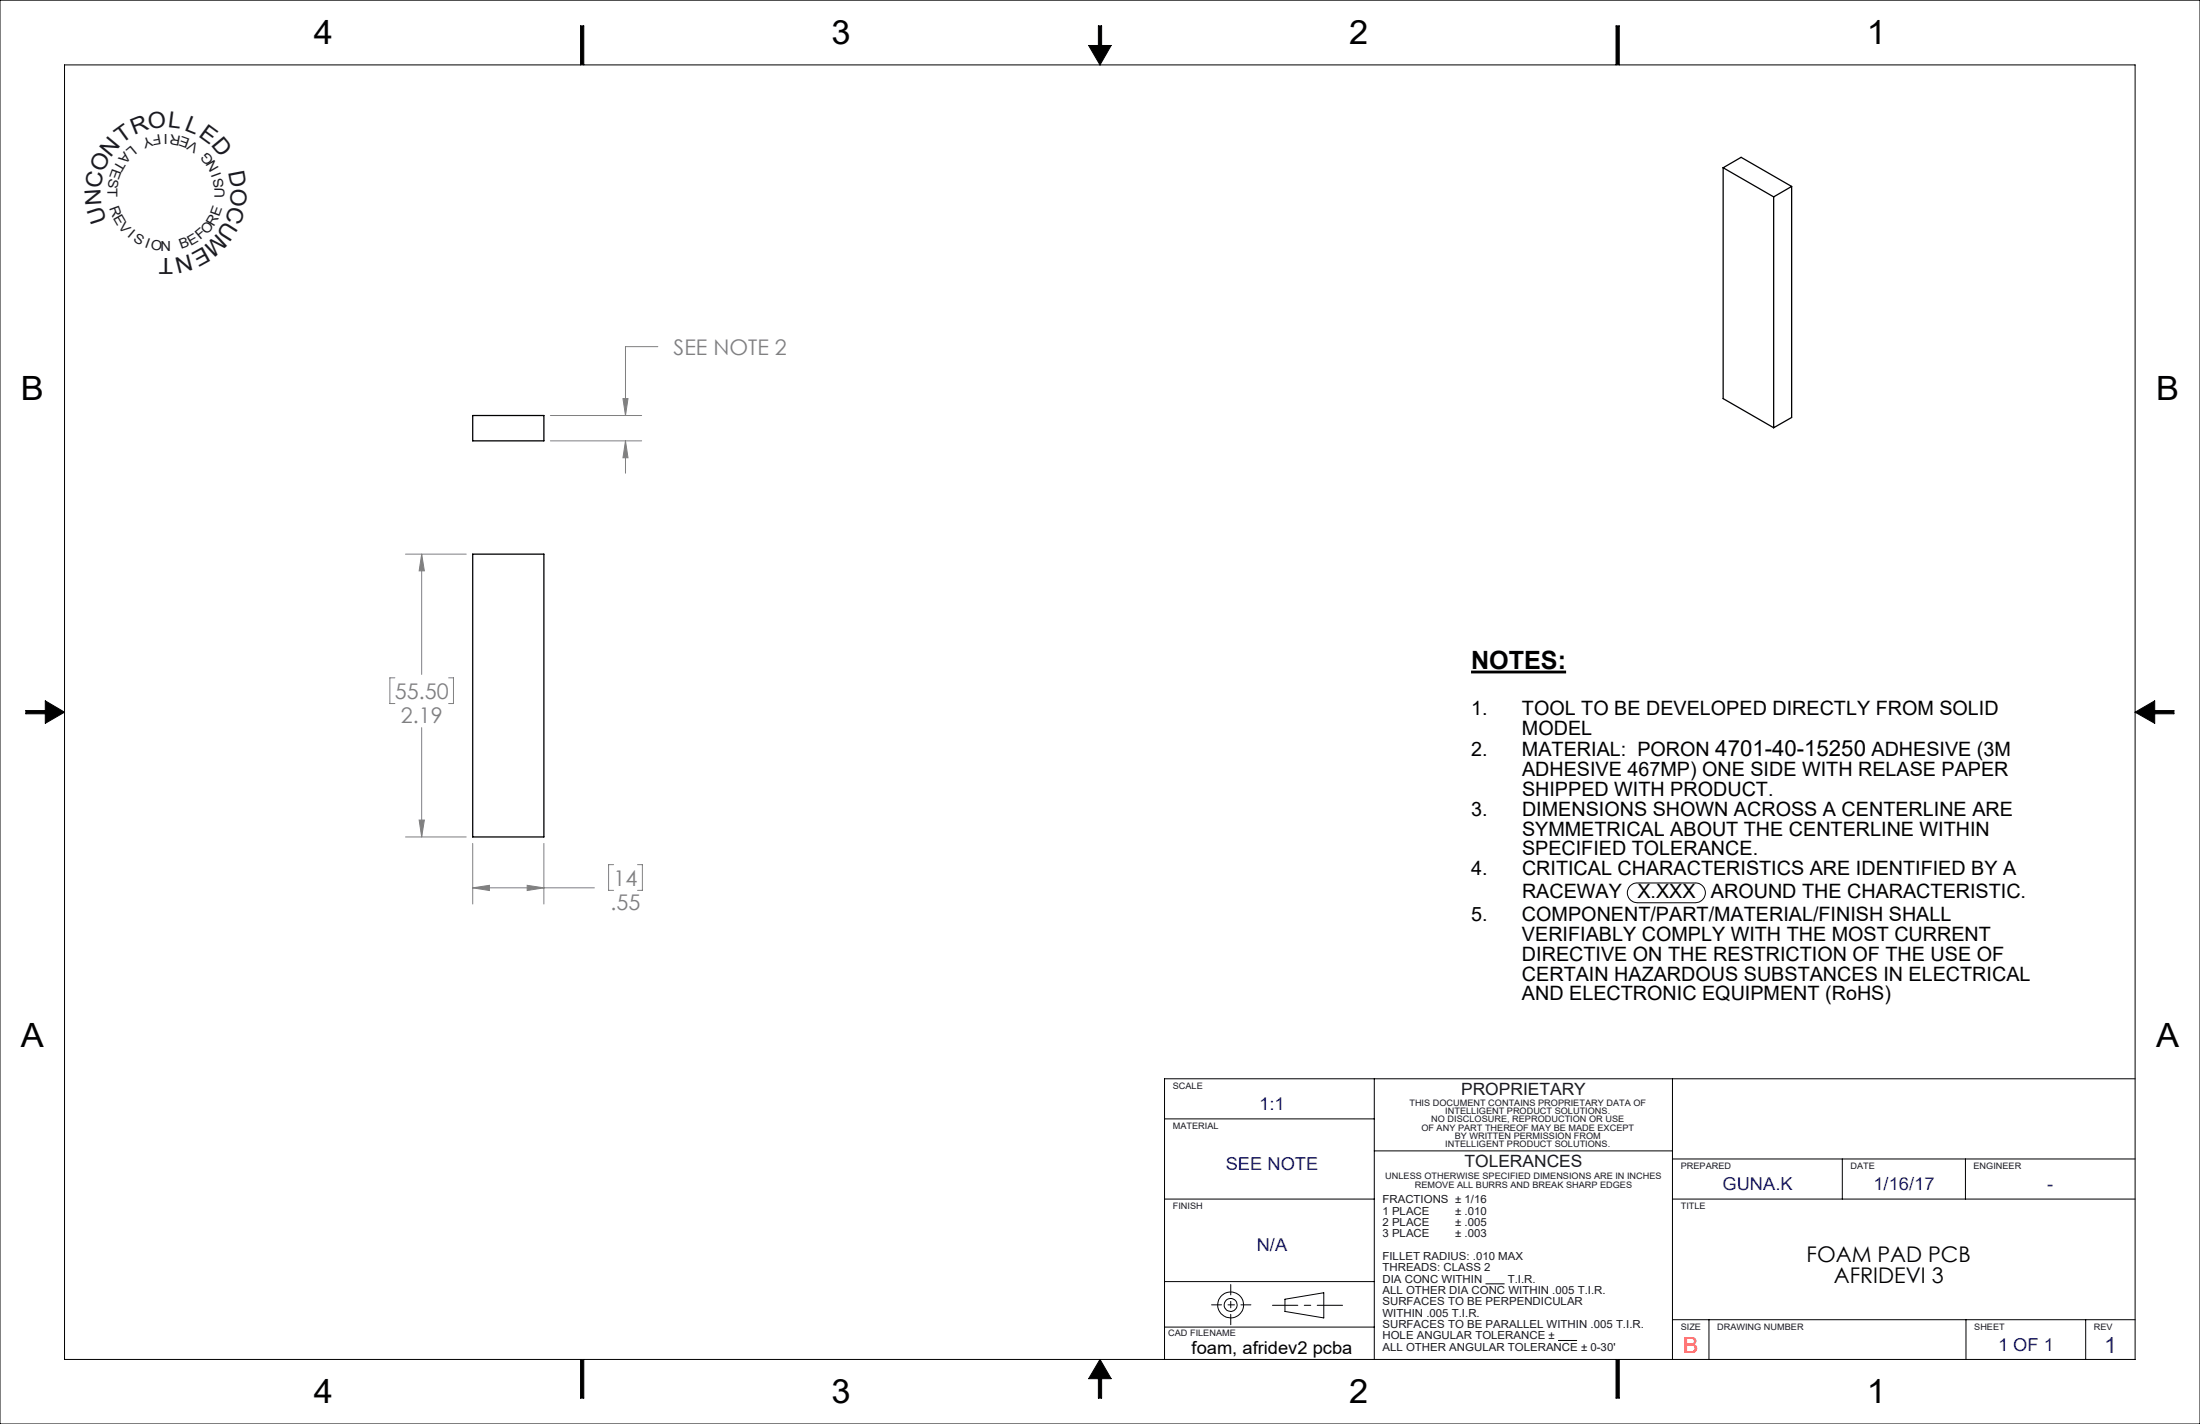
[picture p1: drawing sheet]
<svg xmlns="http://www.w3.org/2000/svg" width="432mm" height="279mm" viewBox="0 0 432 279" stroke-linecap="round" stroke-linejoin="round" font-family="sans-serif">
<g fill="none" stroke="#000" stroke-width=".2">
<path d="M0 0h431.8v279.4h-431.8zM12.7 12.7h406.4v254h-406.4zM113.9 12.7v-7.6h.7v7.6M215.6 5.1h.6v3.8h1.9l-2.2 3.8-2.2-3.8h1.9zM317.2 12.7v-7.6h.6v7.6M5.1 139.4h3.8v-1.9l3.8 2.2-3.8 2.2v-1.8h-3.8zM419.1 139.7l3.8-2.2v1.9h3.8v.7h-3.8v1.8zM320 173.7l.6-.3 .5-.2h11.7a1.94 1.94 0 0 1 1.9 2 1.94 1.94 0 0 1-1.9 1.9h-11.5a1.95 1.95 0 0 1-1.8-1.2 1.95 1.95 0 0 1 .5-2.2zM228.6 219.5h41.1M269.7 211.7v55M328.3 211.7v55M419.1 211.7h-190.5v55"/>
<path d="M228.6 235.3h41.1M269.7 225.8h58.6M328.3 235.3h90.8M328.3 227.4h90.8M361.6 227.4v7.9M385.8 227.4v7.9M228.6 251.5h41.1M252.2 254.9l7.6-1.3v5l-7.6-1.3zM291.6 251.9h3.7M328.3 258.9h90.8M335.4 258.9v7.8M385.9 258.9v7.8"/>
<path d="M409.4 258.9v7.8M113.9 266.7v7.6h.7v-7.6M215.9 266.7l2.2 3.8h-1.9v3.8h-.6v-3.8h-1.9zM228.6 260.4h41.1M305.8 263h3.7M317.2 266.7v7.6h.6v-7.6"/>
<circle cx="241.5" cy="256" r="1.26"/>
<circle cx="241.5" cy="256" r="2.54"/>
</g>
<path d="M237.8 256h7.7" fill="none" stroke="#000" stroke-width=".2" stroke-dasharray="15.2 1.3 1.3 1.3" stroke-dashoffset="13.3"/>
<path d="M241.6 252v7.9" fill="none" stroke="#000" stroke-width=".2" stroke-dasharray="15.2 1.3 1.3 1.3" stroke-dashoffset="13.2"/>
<path d="M249.8 256.1h13.7" fill="none" stroke="#000" stroke-width=".2" stroke-dasharray="15.2 1.3 1.3 1.3" stroke-dashoffset="10.3"/>
<path d="M113.9 5.1v7.6h.7v-7.6zM215.6 5.1v3.8h-1.9l2.2 3.8 2.2-3.8h-1.9v-3.8zM317.2 5.1v7.6h.6v-7.6zM419.1 139.7l3.8 2.2v-1.8h3.8v-.7h-3.8v-1.9zM317.2 266.7v7.6h.6v-7.6zM215.9 266.7l-2.2 3.8h1.9v3.8h.6v-3.8h1.9zM113.9 266.7v7.6h.7v-7.6zM5.1 139.4v.7h3.8v1.8l3.8-2.2-3.8-2.2v1.9z" fill-rule="evenodd" fill="#000"/>
<path d="M288.7 131.9h18.7" fill="none" stroke="#000" stroke-width=".55"/>
<g fill="none" stroke="#808080" stroke-width=".2">
<path d="M122.3 78.2h1l-.5 3.3zM129.1 68h-6.3v13.5M108 81.5h17.9M108 86.5h17.9M122.8 86.5v6.4M122.8 86.5l.5 3.3h-1zM79.6 108.7h11.9M82.8 108.7v23.6M82.8 108.7l.5 3.3h-1zM77.5 133h-1v5h1M88.1 133h.9v5h-.9M82.8 142.8v21.4"/>
<path d="M79.6 164.2h11.9M82.3 160.9h1l-.5 3.3zM92.8 165.5v11.9M92.8 174.2h23.9M92.8 174.2l3.3-.5v1zM103.5 173.7l3.3 .5-3.3 .5zM106.8 165.5v11.9M120.4 169.7h-.9v5h.9M125.1 169.7h1v5h-1"/>
</g>
<path d="M82.8 108.7l.5 3.3h-1zM82.3 160.9h1l-.5 3.3zM92.8 174.2l3.3-.5v1zM103.5 173.7l3.3 .5-3.3 .5zM122.3 78.2h1l-.5 3.3zM122.8 86.5l.5 3.3h-1z" fill="#808080"/>
<path d="M338.2 32.9l3.5-2 9.9 5.7M338.2 32.9l9.9 5.7M338.2 32.9v45.3l9.9 5.7M348.1 38.6v45.3M351.6 36.6l-3.5 2M351.6 36.6v45.3l-3.5 2M92.8 81.5h14v5h-14zM92.8 108.7h14v55.5h-14z" fill="none" stroke="#000" stroke-width=".25"/>
<g font-size="6.6">
<text x="61.6" y="8.7">4</text>
<text x="163.2" y="8.7">3</text>
<text x="264.8" y="8.7">2</text>
<text x="366.4" y="8.7">1</text>
<text x="4.1" y="78.5">B</text>
<text x="423.2" y="78.5">B</text>
<text x="4.1" y="205.5">A</text>
<text x="423.2" y="205.5">A</text>
<text x="61.6" y="275.4">4</text>
<text x="163.2" y="275.4">3</text>
<text x="264.8" y="275.4">2</text>
<text x="366.4" y="275.4">1</text>
</g>
<text font-size="4.9" x="288.7" y="131.3">NOTES:</text>
<g font-size="4.4" fill="#191924">
<text x="23.9" y="28.3" transform="rotate(-36 23.9 28.3)">T</text>
<text x="26.3" y="26.6" transform="rotate(-22 26.3 26.6)">R</text>
<text x="29.2" y="25.4" transform="rotate(-7 29.2 25.4)">O</text>
<text x="32.9" y="25" transform="rotate(7 32.9 25)">L</text>
<text x="36.1" y="25.5" transform="rotate(22 36.1 25.5)">L</text>
<text x="38.8" y="26.6" transform="rotate(36 38.8 26.6)">E</text>
<text x="41.3" y="28.4" transform="rotate(50 41.3 28.4)">D</text>
<text x="20.3" y="34" transform="rotate(-65 20.3 34)">O</text>
<text x="21.7" y="31" transform="rotate(-50 21.7 31)">N</text>
<text x="44.8" y="33.8" transform="rotate(79 44.8 33.8)">D</text>
<text x="19.7" y="37.1" transform="rotate(-79 19.7 37.1)">C</text>
<text x="19.9" y="40.3" transform="rotate(-94 19.9 40.3)">N</text>
<text x="45.2" y="40.2" transform="rotate(108 45.2 40.2)">C</text>
<text x="45.4" y="36.8" transform="rotate(94 45.4 36.8)">O</text>
<text x="20.9" y="43.3" transform="rotate(-108 20.9 43.3)">U</text>
<text x="42.7" y="45.8" transform="rotate(137 42.7 45.8)">M</text>
<text x="44.2" y="43.3" transform="rotate(122 44.2 43.3)">U</text>
<text x="34" y="50.6" transform="rotate(-180 34 50.6)">T</text>
<text x="37.3" y="49.8" transform="rotate(166 37.3 49.8)">N</text>
<text x="40.1" y="48.3" transform="rotate(151 40.1 48.3)">E</text>
</g>
<text font-size="4.4" fill="#f00" x="330.4" y="265.4">B</text>
<text font-size="4.4" fill="#00f" x="413" y="265.4">1</text>
<g font-size="4.2" fill="#808080">
<text x="132.2" y="69.6">SEE NOTE 2</text>
<text x="77.5" y="137.1">55.50</text>
<text x="78.7" y="141.8">2.19</text>
<text x="120.4" y="173.7">14</text>
<text x="119.9" y="178.5">.55</text>
</g>
<g font-size="4.2">
<text x="354.6" y="247.5">FOAM PAD PCB</text>
<text x="359.9" y="251.7">AFRIDEVI 3</text>
</g>
<g font-size="3.9">
<text x="288.7" y="140.4">1.</text>
<text x="298.7" y="140.4">TOOL TO BE DEVELOPED DIRECTLY FROM SOLID</text>
<text x="288.7" y="148.3">2.</text>
<text x="298.7" y="144.2">MODEL</text>
<text x="298.7" y="148.3">MATERIAL: PORON 4701-40-15250 ADHESIVE (3M</text>
<text x="298.7" y="152.3">ADHESIVE 467MP) ONE SIDE WITH RELASE PAPER</text>
<text x="288.7" y="160.1">3.</text>
<text x="298.7" y="156.2">SHIPPED WITH PRODUCT.</text>
<text x="298.7" y="160.1">DIMENSIONS SHOWN ACROSS A CENTERLINE ARE</text>
<text x="298.7" y="163.9">SYMMETRICAL ABOUT THE CENTERLINE WITHIN</text>
<text x="298.7" y="167.8">SPECIFIED TOLERANCE.</text>
<text x="288.7" y="171.7">4.</text>
<text x="298.7" y="171.7">CRITICAL CHARACTERISTICS ARE IDENTIFIED BY A</text>
<text x="298.7" y="176.2">RACEWAY</text>
<text x="321.4" y="176.2">X.XXX</text>
<text x="335.8" y="176.2">AROUND THE CHARACTERISTIC.</text>
<text x="288.7" y="180.8">5.</text>
<text x="298.7" y="180.8">COMPONENT/PART/MATERIAL/FINISH SHALL</text>
<text x="298.7" y="184.6">VERIFIABLY COMPLY WITH THE MOST CURRENT</text>
<text x="298.7" y="188.5">DIRECTIVE ON THE RESTRICTION OF THE USE OF</text>
<text x="298.7" y="192.4">CERTAIN HAZARDOUS SUBSTANCES IN ELECTRICAL</text>
<text x="298.7" y="196.3">AND ELECTRONIC EQUIPMENT (RoHS)</text>
</g>
<g font-size="3.5" fill="#00f">
<text x="247.2" y="217.8">1:1</text>
<text x="240.6" y="229.6">SEE NOTE</text>
<text x="338.1" y="233.6">GUNA.K</text>
<text x="367.7" y="233.6">1/16/17</text>
<text x="401.8" y="233.6">-</text>
<text x="246.7" y="245.4">N/A</text>
<text x="392.2" y="265.1">1 OF 1</text>
</g>
<text font-size="3.5" x="233.9" y="265.7">foam, afridev2 pcba</text>
<g font-size="3.3" fill="#191924">
<text x="286.8" y="214.8">PROPRIETARY</text>
<text x="287.4" y="229">TOLERANCES</text>
</g>
<g font-size="2.7" fill="#191924">
<text x="24.4" y="29.7" transform="rotate(130 24.4 29.7)">A</text>
<text x="25.8" y="28.5" transform="rotate(140 25.8 28.5)">L</text>
<text x="29.5" y="26.7" transform="rotate(160 29.5 26.7)">Y</text>
<text x="31.4" y="26.4" transform="rotate(170 31.4 26.4)">F</text>
<text x="33" y="26.3" transform="rotate(-180 33 26.3)">I</text>
<text x="35.6" y="26.7" transform="rotate(-170 35.6 26.7)">R</text>
<text x="37.4" y="27.4" transform="rotate(-160 37.4 27.4)">E</text>
<text x="39.1" y="28.4" transform="rotate(-150 39.1 28.4)">V</text>
<text x="21.4" y="34.9" transform="rotate(100 21.4 34.9)">S</text>
<text x="22.1" y="33" transform="rotate(110 22.1 33)">E</text>
<text x="23.1" y="31.3" transform="rotate(120 23.1 31.3)">T</text>
<text x="42.1" y="31.3" transform="rotate(-130 42.1 31.3)">G</text>
<text x="43" y="33" transform="rotate(-120 43 33)">N</text>
<text x="43.5" y="34.3" transform="rotate(-110 43.5 34.3)">I</text>
<text x="21.1" y="36.9" transform="rotate(90 21.1 36.9)">T</text>
<text x="21.4" y="40.8" transform="rotate(70 21.4 40.8)">R</text>
<text x="44" y="36.8" transform="rotate(-100 44 36.8)">S</text>
<text x="44" y="38.9" transform="rotate(-90 44 38.9)">U</text>
<text x="22.1" y="42.7" transform="rotate(60 22.1 42.7)">E</text>
<text x="23.2" y="44.5" transform="rotate(50 23.2 44.5)">V</text>
<text x="24.9" y="46.4" transform="rotate(40 24.9 46.4)">I</text>
<text x="26" y="47.3" transform="rotate(30 26 47.3)">S</text>
<text x="39.3" y="47.2" transform="rotate(-40 39.3 47.2)">F</text>
<text x="40.6" y="46.1" transform="rotate(-50 40.6 46.1)">O</text>
<text x="42" y="44.5" transform="rotate(-60 42 44.5)">R</text>
<text x="43" y="42.6" transform="rotate(-70 43 42.6)">E</text>
<text x="28.3" y="48.5" transform="rotate(20 28.3 48.5)">I</text>
<text x="29.5" y="48.9" transform="rotate(10 29.5 48.9)">O</text>
<text x="31.5" y="49.3">N</text>
<text x="35.6" y="48.9" transform="rotate(-20 35.6 48.9)">B</text>
<text x="37.5" y="48.2" transform="rotate(-30 37.5 48.2)">E</text>
</g>
<g font-size="2.2" fill="#191924">
<text x="271.3" y="236.1">FRACTIONS ± 1/16</text>
<text x="271.3" y="238.3">1 PLACE</text>
<text x="285.6" y="238.3">± .010</text>
<text x="271.3" y="240.5">2 PLACE</text>
<text x="271.3" y="242.8">3 PLACE</text>
<text x="285.6" y="240.5">± .005</text>
<text x="285.6" y="242.8">± .003</text>
<text x="271.3" y="247.2">FILLET RADIUS: .010 MAX</text>
<text x="271.3" y="249.4">THREADS: CLASS 2</text>
<text x="271.3" y="251.7">DIA CONC WITHIN</text>
<text x="295.9" y="251.7">T.I.R.</text>
<text x="271.3" y="253.9">ALL OTHER DIA CONC WITHIN .005 T.I.R.</text>
<text x="271.3" y="256.1">SURFACES TO BE PERPENDICULAR</text>
<text x="271.3" y="258.3">WITHIN .005 T.I.R.</text>
<text x="271.3" y="260.5">SURFACES TO BE PARALLEL WITHIN .005 T.I.R.</text>
<text x="271.3" y="262.8">HOLE ANGULAR TOLERANCE ±</text>
<text x="271.3" y="265">ALL OTHER ANGULAR TOLERANCE ± 0-30'</text>
</g>
<g font-size="1.7" fill="#191924">
<text x="230.2" y="213.7">SCALE</text>
<text x="230.2" y="221.6">MATERIAL</text>
<text x="276.6" y="216.9">THIS DOCUMENT CONTAINS PROPRIETARY DATA OF</text>
<text x="279" y="221.8">OF ANY PART THEREOF MAY BE MADE EXCEPT</text>
<text x="280.9" y="220.2">NO DISCLOSURE, REPRODUCTION OR USE</text>
<text x="283.7" y="218.6">INTELLIGENT PRODUCT SOLUTIONS.</text>
<text x="283.7" y="225.1">INTELLIGENT PRODUCT SOLUTIONS.</text>
<text x="285.5" y="223.5">BY WRITTEN PERMISSION FROM</text>
<text x="271.9" y="231.4">UNLESS OTHERWISE SPECIFIED DIMENSIONS ARE IN INCHES</text>
<text x="277.7" y="233">REMOVE ALL BURRS AND BREAK SHARP EDGES</text>
<text x="329.9" y="229.4">PREPARED</text>
<text x="363.2" y="229.4">DATE</text>
<text x="387.4" y="229.4">ENGINEER</text>
<text x="230.2" y="237.3">FINISH</text>
<text x="329.9" y="237.3">TITLE</text>
<text x="229.3" y="262.1">CAD FILENAME</text>
<text x="329.9" y="261">SIZE</text>
<text x="337" y="261">DRAWING NUMBER</text>
<text x="387.5" y="261">SHEET</text>
<text x="411" y="261">REV</text>
</g>
</svg>
